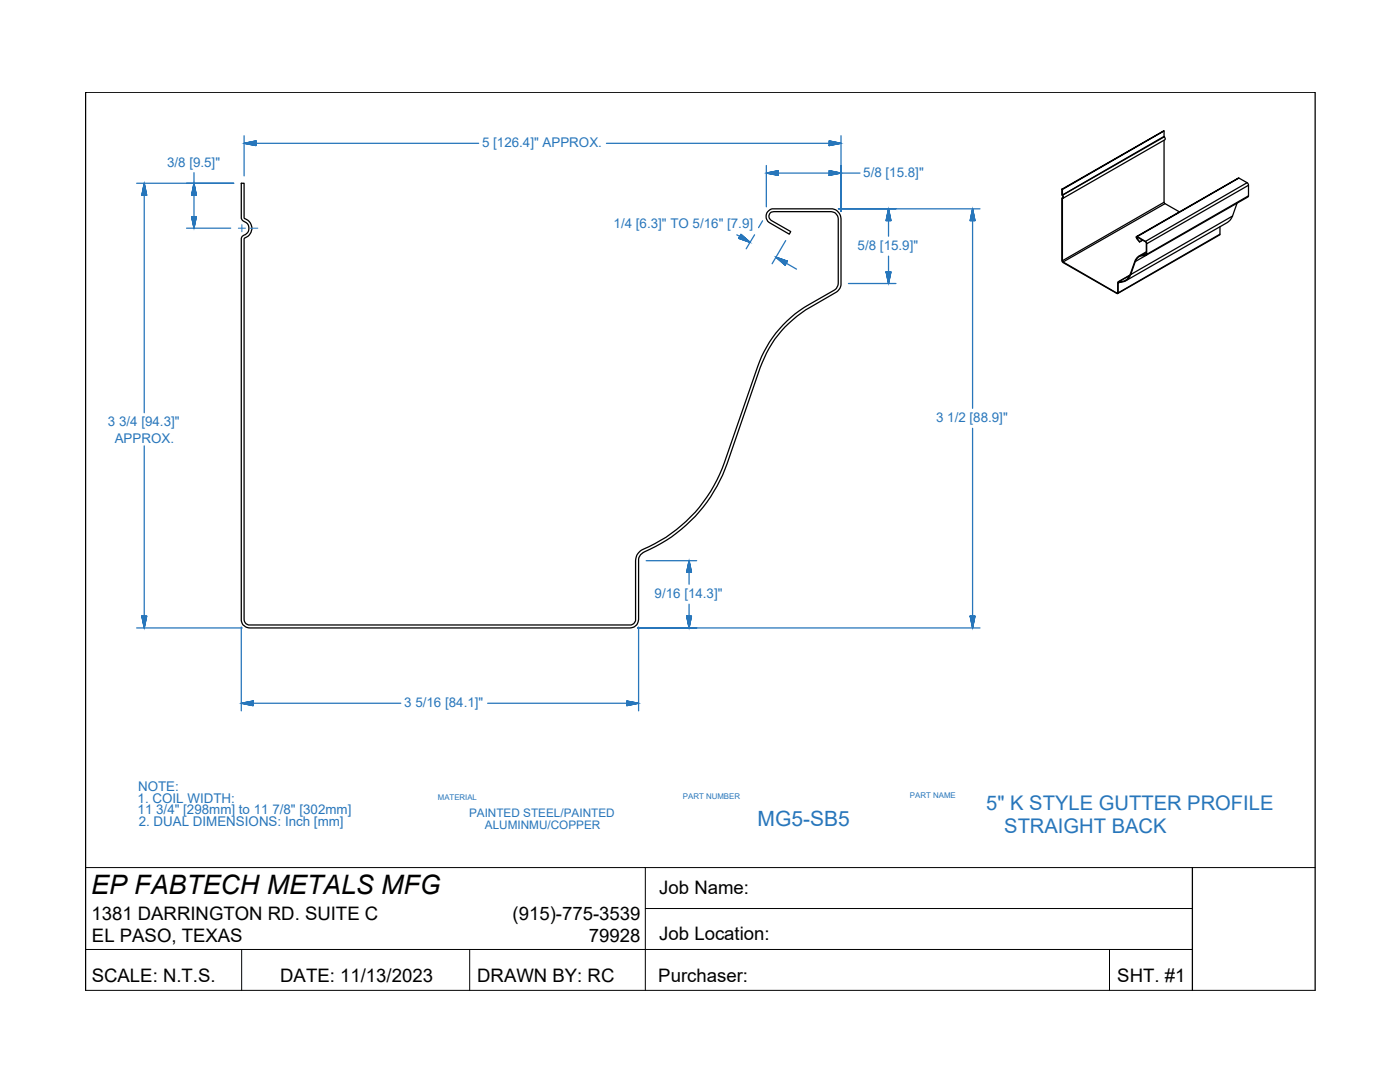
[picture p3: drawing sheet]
<svg xmlns="http://www.w3.org/2000/svg" width="279mm" height="216mm" viewBox="0 0 279 216" stroke-linecap="round" stroke-linejoin="round" font-family="sans-serif">
<!-- layer: PDF_Solid Fills -->
<g fill="#2776bb" stroke="#2776bb" stroke-width=".2">
<path d="M28.3 123h1l-.5 2.3z"/>
<path d="M28.8 36.6l.5 2.4h-1z"/>
<path d="M48.2 140.3l2.3-.4v.9z"/>
<path d="M125.1 139.9l2.3 .4-2.3 .5z"/>
<path d="M137 123h1l-.5 2.3z"/>
<path d="M137.5 111.9l.5 2.3h-1z"/>
<path d="M165.5 34.1l2.3 .4-2.3 .5z"/>
<path d="M152.9 34.5l2.4-.4v.9z"/>
<path d="M177.3 41.7l.5 2.3h-1z"/>
<path d="M176.8 54.3h1l-.5 2.3z"/>
<path d="M154.9 51.3l2.2 .8-.4 .8z"/>
<path d="M147.9 46.8l1.8 1.6-2.3-.8z"/>
<path d="M194.1 41.7l.5 2.3h-1z"/>
<path d="M193.6 123h1l-.5 2.3z"/>
<path d="M38.7 36.6l.5 2.4h-1z"/>
<path d="M38.2 43.2h1l-.5 2.3z"/>
<path d="M165.5 28.1l2.3 .5-2.3 .4z"/>
<path d="M48.7 28.6l2.4-.5v.9z"/>
</g>
<!-- layer: PDF_Geometry -->
<g fill="none" stroke="#000" stroke-width=".25">
<path d="M48.2 36.6h.5v6.9a2.09 2.09 0 0 1 1.6 2.1 2.09 2.09 0 0 1-1.6 2v76l.4 .9 .5 .2h76.4l.4-.2 .4-.6v-12a2.51 2.51 0 0 1 1.6-2.3 29.5 29.5 0 0 0 16.2-17.3l6.6-19.1a22.6 22.6 0 0 1 10.2-12.4l5.2-2.9 .3-.4 .3-.6 .1-13.2a1.5 1.5 0 0 0-1.4-1.5h-11.5a.95 .95 0 0 0-.9 .7 .95 .95 0 0 0 .4 1.1l3.9 2.2-.3 .5-3.9-2.2a1.51 1.51 0 0 1-.7-1.7 1.51 1.51 0 0 1 1.5-1.1h11.5a2.04 2.04 0 0 1 1.9 2v13.5l-.7 1-5.4 3.1a22.3 22.3 0 0 0-10 12l-6.6 19.2a30 30 0 0 1-16.8 17.8l-.5 .4-.4 .9v12a1.69 1.69 0 0 1-1.7 1.7h-75.9a1.75 1.75 0 0 1-1.6-1.7v-76l.2-.5a1.82 1.82 0 0 0 1.3-1.7 1.88 1.88 0 0 0-1.3-1.5l-.2-.3zM211.9 37.8l20.4-11.7zM211.9 37.8l.1 1.1a.33 .33 0 0 1 0 .6l.2-.1-.2 .1M212 39.5l-.1 .1 .1 12.6 10.9 6.4 .2-.2M232.3 26.1v1.1l-20.3 11.7v-1.1M232.3 27.2l.1 .1-20.4 11.6M232.3 28v12.4l-20.3 11.6v-12.4a.37 .37 0 0 0 .3-.3 .37 .37 0 0 0-.3-.3M232.4 27.3l.1 .3v.3l-20.3 11.7M247.2 35.5l1.7 1-20.3 11.7-1.6-1M248.9 36.5l.3 .5-20.4 11.6-.2-.4M249.2 37v2.1l-20.4 11.7v-2.2M249.2 39.1l-.1 .2-20.3 11.6"/>
<path d="M212.2 52.3l10.7 6.2 .2-.1M223.3 56.2l-.2 .1v2.1l-.2 .1M225.5 54.9l-2.3 1.3M225.6 54.8a2.55 2.55 0 0 1-2.4 1.6l-.1 .1M226.8 47.2l20.4-11.7-20.5 11.7 .7 1.1 .6-.4M226.9 47.6v-.3l1.8 1.1 .1 2.4M227.2 47.4l-.3 .2 .5 .6M227.9 50.9l-.7 .3-.6 .6-1 2.9a2.06 2.06 0 0 1-2.3 1.5l2.2-1.2M228 47.9l-.6 .4M228.8 50.4l-.9 .5 .8-.1M228.8 50.2l-1.5 .9M228.8 50.8v.1a2 2 0 0 0-2.2 1.3"/>
<path d="M232.3 40.4l.2 .2-20.3 11.7-.2-.3M232.5 40.6l2.9 1.7M243.5 45.3v1.4l-20.4 11.7v-1.9l.4-.2M243.5 46.7v.2l-20.4 11.7M246 43.1l-.5 .9-.5 .4-20.4 11.7M246.9 40.5l-.9 2.6-20.3 11.7 .9-2.6 2.1-1.2M17.1 197.6v-179.2h245.4v179.2"/>
</g>
<g fill="none" stroke="#2776bb" stroke-width=".25">
<path d="M27.3 36.6h19.3h-9.4M28.8 36.6v45.8M28.8 36.6l.5 2.4-.5-2.4-.5 2.4h1h-1zM38.7 34.5v11M38.7 36.6l.5 2.4-.5-2.4-.5 2.4h1h-1zM48.7 28.6h46.8M48.7 28.6l2.4-.5-2.4 .5 2.4 .4v-.9v.9zM48.7 27.1v8M121 28.6h46.8M152.9 34.5h18.7M152.9 34.5l2.4-.4-2.4 .4 2.4 .5v-.9v.9zM152.9 33v8.3"/>
<path d="M165.5 34.1l2.3 .4-2.3 .5 2.3-.5-2.3-.4v.9zM165.5 28.1l2.3 .5-2.3 .4 2.3-.4-2.3-.5v.9zM167.8 27.1v15.1v-9.2M37.2 45.5h8.8M38.2 43.2h1l-.5 2.3-.5-2.3 .5 2.3 .5-2.3zM147 46.9l2.7 1.5M147.9 46.8l1.8 1.6-2.3-.8 2.3 .8-1.8-1.6-.5 .8zM150.6 46.9l-1.7 2.7M152.2 44.1l-.8 1.3M154.9 51.3l4.1 2.4M154.9 51.3l2.2 .8-2.2-.8 1.8 1.6 .4-.8-.4 .8zM156.8 48l-2.7 4.6"/>
<path d="M169.3 56.6h9.5M176.8 54.3h1l-.5 2.3-.5-2.3 .5 2.3 .5-2.3zM177.3 41.7v5.4M177.3 41.7l.5 2.3-.5-2.3-.5 2.3h1h-1zM177.3 51.1v5.5M178.8 41.7h-11.5h28.3M194.1 41.7v39.8M194.1 41.7l.5 2.3-.5-2.3-.5 2.3h1h-1zM28.8 89v36.3M194.1 85.5v39.8M129 111.9h10M137.5 111.9v4.7"/>
<path d="M137.5 111.9l.5 2.3-.5-2.3-.5 2.3h1h-1zM27.3 125.3h21.1M28.3 123h1l-.5 2.3-.5-2.3 .5 2.3 .5-2.3zM48.2 125.1v16.7M125.1 139.9l2.3 .4-2.3 .5 2.3-.5-2.3-.4v.9zM127.4 125.1v16.7M137 123h1l-.5 2.3-.5-2.3 .5 2.3 .5-2.3zM137.5 120.6v4.7M139 125.3h-11.8h68.4M193.6 123h1l-.5 2.3-.5-2.3 .5 2.3 .5-2.3zM48.2 140.3h31.8M48.2 140.3l2.3-.4-2.3 .4 2.3 .5v-.9v.9z"/>
<path d="M97.3 140.3h30.1"/>
</g>
<path d="M47.6 45.5h1.4M48.3 44.8v1.5M49.9 45.5h1.6" fill="none" stroke="#2776bb" stroke-width=".2"/>
<!-- layer: 0 -->
<path d="M17.1 173.1h111.7v24.5M128.8 173.1h133.7M17.1 197.6h245.4M17.1 189.5h220.9M48.2 189.5v8.1M93.7 189.5v8.1M128.8 181.3h109.2M221.4 189.5v8.1" fill="none" stroke="#000" stroke-width=".2"/>
<path d="M238 173.1v24.5" fill="none" stroke="#000" stroke-width=".25"/>
<text font-size="5.3" x="18.2" y="178.5">EP FABTECH METALS MFG</text>
<text font-size="4.2" fill="#2776bb" x="151.2" y="164.8">MG5-SB5</text>
<g font-size="4" fill="#2776bb">
<text x="196.8" y="161.7">5&quot; K STYLE GUTTER PROFILE</text>
<text x="200.4" y="166.2">STRAIGHT BACK</text>
</g>
<g font-size="3.7">
<text x="131.6" y="178.5">Job Name:</text>
<text x="18.2" y="183.5">1381 DARRINGTON RD. SUITE C</text>
<text x="102.3" y="183.5">(915)-775-3539</text>
<text x="18.4" y="188">EL PASO, TEXAS</text>
<text x="117.5" y="188">79928</text>
<text x="131.6" y="187.6">Job Location:</text>
<text x="18.3" y="196">SCALE: N.T.S.</text>
<text x="55.9" y="196">DATE: 11/13/2023</text>
<text x="95.2" y="196">DRAWN BY: RC</text>
<text x="131.4" y="195.9">Purchaser:</text>
<text x="223" y="196">SHT. #1</text>
</g>
<g font-size="2.7" fill="#2776bb">
<text x="96.2" y="29.3">5 [126.4]&quot; APPROX.</text>
<text x="33.3" y="33.2">3/8 [9.5]&quot;</text>
<text x="172.3" y="35.3">5/8 [15.8]&quot;</text>
<text x="122.5" y="45.6">1/4 [6.3]&quot; TO 5/16&quot; [7.9]</text>
<text x="171.2" y="49.9">5/8 [15.9]&quot;</text>
<text x="21.5" y="85.1">3 3/4 [94.3]&quot;</text>
<text x="22.9" y="88.5">APPROX.</text>
<text x="186.8" y="84.2">3 1/2 [88.9]&quot;</text>
<text x="130.6" y="119.3">9/16 [14.3]&quot;</text>
<text x="80.7" y="141.1">3 5/16 [84.1]&quot;</text>
<text x="27.5" y="160.2">1. COIL WIDTH:</text>
<text x="27.5" y="157.8">NOTE:</text>
<text x="27.5" y="162.4">11 3/4&quot; [298mm] to 11 7/8&quot; [302mm]</text>
<text x="27.7" y="164.8">2. DUAL DIMENSIONS: Inch [mm]</text>
</g>
<g font-size="2.3" fill="#2776bb">
<text x="93.6" y="162.9">PAINTED STEEL/PAINTED</text>
<text x="96.8" y="165.3">ALUMINMU/COPPER</text>
</g>
<g font-size="1.6" fill="#2776bb">
<text x="87.4" y="159.7">MATERIAL</text>
<text x="136.3" y="159.4">PART NUMBER</text>
<text x="181.6" y="159.2">PART NAME</text>
</g>
</svg>
